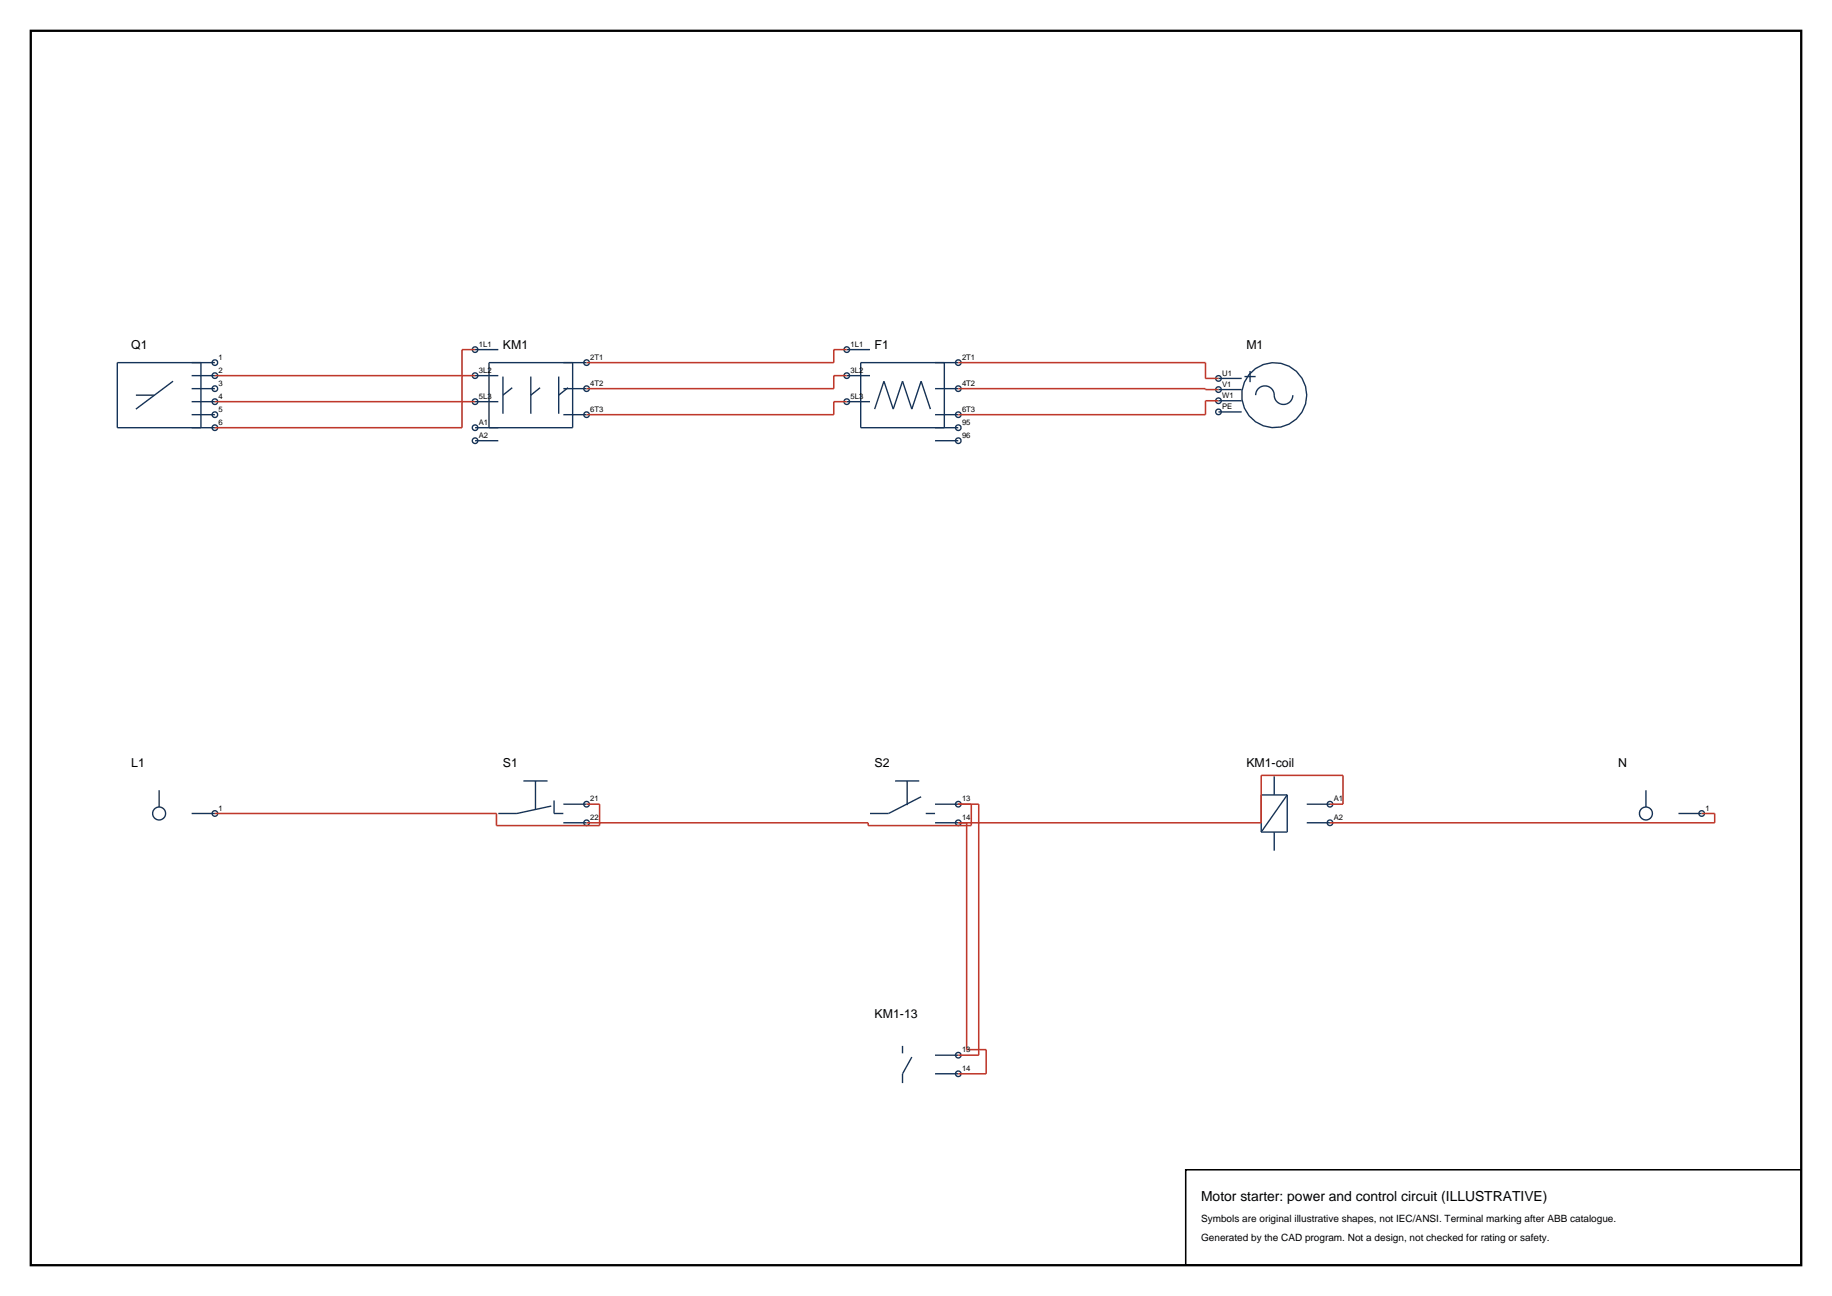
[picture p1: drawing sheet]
<svg xmlns="http://www.w3.org/2000/svg" width="420mm" height="297mm" viewBox="0 0 420 297" stroke-linecap="round" stroke-linejoin="round" font-family="sans-serif">
<path d="M7.1 7.1h405.8v282.8h-405.8z" fill="none" stroke="#000" stroke-width=".53"/>
<g fill="none" stroke="#143359" stroke-width=".32">
<path d="M31.2 90.6h4.2M39.7 87.4l-8.5 6.4M43.9 86.1h5.4M43.9 89.1h5.4M43.9 92.1h5.4M43.9 95h5.4M46.1 83.1v14.9M49.3 83.1h-22.4v14.9h22.4M108.9 86.1h5.3M108.9 92.1h5.3M108.9 80.1h5.3M115.3 86.3v8.5"/>
<path d="M117.4 88.9l-2.1 1.7M121.7 86.3v8.5M123.8 88.9l-2.1 1.7M128.1 86.3v8.5M129.2 89.1h5.3M129.2 95h5.3M130.2 88.9l-2.1 1.7M131.3 83.1v14.9h-22.4M134.5 83.1h-22.4v14.9M194.1 86.1h5.4M194.1 92.1h5.4M194.1 80.1h5.4"/>
<path d="M200.5 93.8l2.1-6.4 2.2 6.4 2.1-6.4 2.1 6.4 2.2-6.4 2.1 6.4M214.4 89.1h5.3M214.4 95h5.3M216.5 83.1v14.9M219.7 83.1h-22.4v14.9h22.4M279.3 86.7h5.4M279.3 89.3h5.4M279.3 91.8h5.4M279.3 94.4h5.4M285.3 86.3h2.6M286.6 85v2.6M287.9 90.6a2.15 2.15 0 0 1 2.3-2.2 2.15 2.15 0 0 1 1.9 2.4 2.13 2.13 0 0 0 2.3 1.9 2.13 2.13 0 0 0 2-2.1"/>
<path d="M108.9 101h5.3M214.4 101h5.3M120 179h5.5M122.8 179v6.6M205.2 179h5.5M208 179v5.5M292.1 177.9v4.3M36.5 181.1v3.8M43.9 186.4h5.4M126.4 184.7l-7.9 1.7h-4.3M127 183.4v3h2.2M129.2 184.3h5.3"/>
<path d="M129.2 188.6h5.3M211.2 182.6l-7.5 3.8h-4.2M212.2 186.4h2.2M214.4 184.3h5.3M214.4 188.6h5.3M292.1 190.7v4.2M295.1 182.2v8.5h-6M295.1 182.2h-6v8.5M295.1 182.2l-6 8.5M299.6 184.3h5.3M299.6 188.6h5.3M377.3 181.1v3.8"/>
<path d="M384.8 186.4h5.3M206.9 239.7v1.7M209 242.2l-2.1 3.9v2.1M214.4 241.8h5.3M214.4 246.1h5.3"/>
<circle cx="49.3" cy="92" r=".64"/>
<circle cx="49.3" cy="98" r=".64"/>
<circle cx="49.3" cy="83.1" r=".64"/>
<circle cx="49.3" cy="86.1" r=".64"/>
<circle cx="49.3" cy="89.1" r=".64"/>
<circle cx="49.3" cy="95" r=".64"/>
<circle cx="108.9" cy="80.1" r=".64"/>
<circle cx="108.9" cy="92" r=".64"/>
<circle cx="108.9" cy="98" r=".64"/>
<circle cx="108.9" cy="86.1" r=".64"/>
<circle cx="134.5" cy="83.1" r=".64"/>
<circle cx="134.5" cy="89.1" r=".64"/>
<circle cx="134.5" cy="95" r=".64"/>
<circle cx="194.1" cy="80.1" r=".64"/>
<circle cx="194.1" cy="92" r=".64"/>
<circle cx="194.1" cy="86.1" r=".64"/>
<circle cx="219.7" cy="83.1" r=".64"/>
<circle cx="219.7" cy="98" r=".64"/>
<circle cx="219.7" cy="89.1" r=".64"/>
<circle cx="219.7" cy="95" r=".64"/>
<circle cx="279.3" cy="94.4" r=".64"/>
<circle cx="279.3" cy="86.7" r=".64"/>
<circle cx="279.3" cy="91.8" r=".64"/>
<circle cx="279.3" cy="89.3" r=".64"/>
<circle cx="292.1" cy="90.6" r="7.5"/>
<circle cx="108.9" cy="101" r=".64"/>
<circle cx="219.7" cy="101" r=".64"/>
<circle cx="36.5" cy="186.4" r="1.49"/>
<circle cx="49.3" cy="186.4" r=".64"/>
<circle cx="134.5" cy="188.6" r=".64"/>
<circle cx="134.5" cy="184.3" r=".64"/>
<circle cx="219.7" cy="188.6" r=".64"/>
<circle cx="219.7" cy="184.3" r=".64"/>
<circle cx="304.9" cy="188.6" r=".64"/>
<circle cx="304.9" cy="184.3" r=".64"/>
<circle cx="377.3" cy="186.4" r="1.49"/>
<circle cx="390.1" cy="186.4" r=".64"/>
<circle cx="219.7" cy="246.1" r=".64"/>
<circle cx="219.7" cy="241.8" r=".64"/>
</g>
<g fill="none" stroke="#bf382b" stroke-width=".35">
<path d="M49.3 86.1h59.6M49.3 92.1h59.6M108.9 80.1h-3v17.9h-56.6M194.1 86.1h-3v3h-56.6M194.1 80.1h-3v3h-56.6M194.1 92.1h-3v2.9h-56.6M219.7 83.1h56.7v3.6h2.9M219.7 89.1h56.7v.2h2.9M279.3 91.8h-2.9v3.2h-56.7M134.5 184.3h3v4.9h-23.7v-2.8h-64.5M219.7 184.3h4.7v57.5h-4.7M221.6 188.6v51.9h4.5v5.6h-6.4"/>
<path d="M222.7 184.3v4.9h-23.7v-.6h-64.5M304.9 184.3h3v-6.6h-18.8v10.9h-69.4M390.1 186.4h3v2.2h-88.2"/>
</g>
<path d="M271.8 268.1h141.1v21.8h-141.1z" fill="none" stroke="#000" stroke-width=".35"/>
<text font-size="3.2" x="275.4" y="275.1">Motor starter: power and control circuit (ILLUSTRATIVE)</text>
<g font-size="2.8">
<text x="30.1" y="79.9">Q1</text>
<text x="115.3" y="79.9">KM1</text>
<text x="200.5" y="79.9">F1</text>
<text x="285.7" y="79.9">M1</text>
<text x="30.1" y="175.8">L1</text>
<text x="115.3" y="175.8">S1</text>
<text x="200.5" y="175.8">S2</text>
<text x="285.7" y="175.8">KM1-coil</text>
<text x="370.9" y="175.8">N</text>
<text x="200.5" y="233.3">KM1-13</text>
</g>
<g font-size="2.3">
<text x="275.4" y="280.1">Symbols are original illustrative shapes, not IEC/ANSI. Terminal marking after ABB catalogue.</text>
<text x="275.4" y="284.3">Generated by the CAD program. Not a design, not checked for rating or safety.</text>
</g>
<g font-size="1.8">
<text x="50.1" y="82.5">1</text>
<text x="109.8" y="79.5">1L1</text>
<text x="135.3" y="82.5">2T1</text>
<text x="195" y="79.5">1L1</text>
<text x="220.5" y="82.5">2T1</text>
<text x="50.1" y="85.4">2</text>
<text x="50.1" y="88.4">3</text>
<text x="109.8" y="85.4">3L2</text>
<text x="135.3" y="88.4">4T2</text>
<text x="195" y="85.4">3L2</text>
<text x="220.5" y="88.4">4T2</text>
<text x="280.2" y="86.1">U1</text>
<text x="280.2" y="88.6">V1</text>
<text x="50.1" y="91.4">4</text>
<text x="50.1" y="94.4">5</text>
<text x="109.8" y="91.4">5L3</text>
<text x="135.3" y="94.4">6T3</text>
<text x="195" y="91.4">5L3</text>
<text x="220.5" y="94.4">6T3</text>
<text x="280.2" y="91.2">W1</text>
<text x="280.2" y="93.8">PE</text>
<text x="50.1" y="97.4">6</text>
<text x="109.8" y="97.4">A1</text>
<text x="109.8" y="100.4">A2</text>
<text x="220.5" y="97.4">95</text>
<text x="220.5" y="100.4">96</text>
<text x="50.1" y="185.8">1</text>
<text x="135.3" y="183.7">21</text>
<text x="220.5" y="183.7">13</text>
<text x="305.8" y="183.7">A1</text>
<text x="391" y="185.8">1</text>
<text x="135.3" y="187.9">22</text>
<text x="220.5" y="187.9">14</text>
<text x="305.8" y="187.9">A2</text>
<text x="220.5" y="241.2">13</text>
<text x="220.5" y="245.4">14</text>
</g>
</svg>
